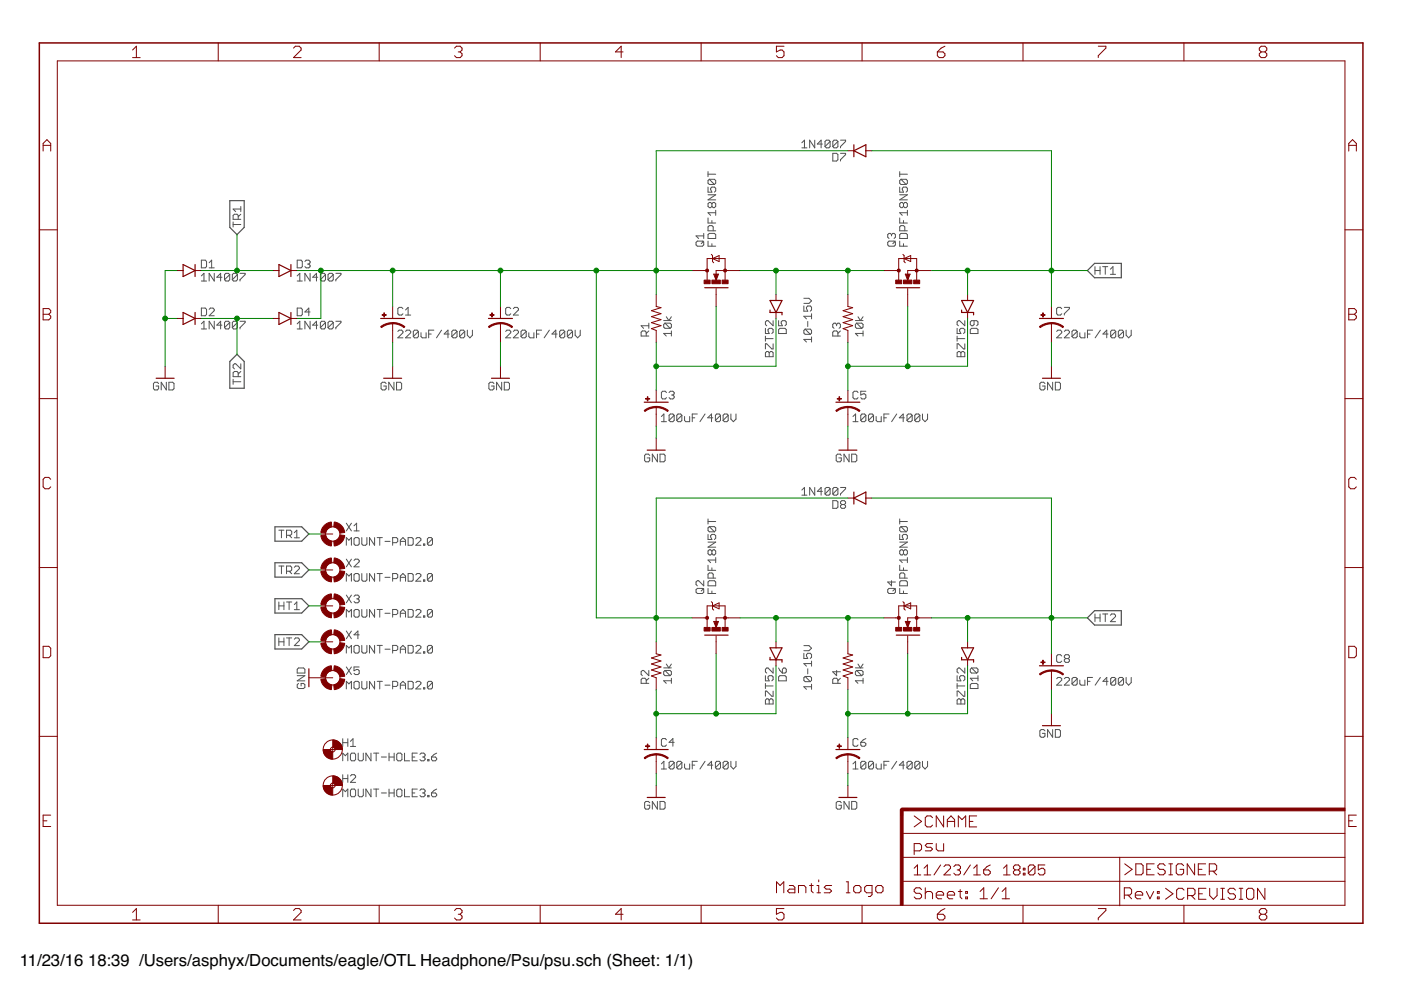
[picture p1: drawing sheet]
<?xml version="1.0" encoding="utf-8"?>
<!DOCTYPE eagle SYSTEM "eagle.dtd">
<!--
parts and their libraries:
SparkFun-Aesthetics: Licensing: Creative Commons ShareAlike 4.0 International - https://creativecommons.org/licenses/by-sa/4.0
-->
<eagle version="7.7.0">
<drawing>
<settings>
<setting alwaysvectorfont="yes"/>
<setting verticaltext="up"/>
</settings>
<grid distance="0.1" unitdist="inch" unit="inch" style="lines" multiple="1" display="no" altdistance="0.01" altunitdist="inch" altunit="inch"/>
<schematic xreflabel="%F%N/%S" xrefpart="/%S.%C%R">
<libraries>
<library name="SparkFun-Aesthetics">
<symbols>
<symbol name="FR-A4L">
<rectangle x1="178.7652" y1="0" x2="179.3748" y2="20.32" layer="94"/>
<rectangle x1="225.7552" y1="-26.67" x2="226.3648" y2="67.31" layer="94" rot="R90"/>
<wire x1="225.29" y1="-0.1" x2="225.29" y2="5.08" width="0.1016" layer="94"/>
<wire x1="225.29" y1="5.08" x2="273.05" y2="5.08" width="0.1016" layer="94"/>
<wire x1="225.29" y1="5.08" x2="179.07" y2="5.08" width="0.1016" layer="94"/>
<wire x1="179.07" y1="10.16" x2="225.29" y2="10.16" width="0.1016" layer="94"/>
<wire x1="225.29" y1="10.16" x2="273.05" y2="10.16" width="0.1016" layer="94"/>
<wire x1="179.07" y1="15.24" x2="273.05" y2="15.24" width="0.1016" layer="94"/>
<wire x1="225.29" y1="5.08" x2="225.29" y2="10.16" width="0.1016" layer="94"/>
<wire x1="179.07" y1="19.05" x2="179.07" y2="20.32" width="0.6096" layer="94"/>
<wire x1="179.07" y1="20.32" x2="180.34" y2="20.32" width="0.6096" layer="94"/>
<text x="181.61" y="11.43" size="2.54" layer="94" font="vector">&gt;DRAWING_NAME</text>
<text x="181.61" y="6.35" size="2.286" layer="94" font="vector">&gt;LAST_DATE_TIME</text>
<text x="195.58" y="1.27" size="2.54" layer="94" font="vector">&gt;SHEET</text>
<text x="181.61" y="1.27" size="2.54" layer="94" font="vector">Sheet:</text>
<text x="181.61" y="16.51" size="2.54" layer="94" font="vector">&gt;CNAME</text>
<text x="226.16" y="1.27" size="2.54" layer="94" font="vector">Rev:</text>
<text x="226.26" y="6.35" size="2.54" layer="94" font="vector">&gt;DESIGNER</text>
<text x="234.92" y="1.17" size="2.54" layer="94" font="vector">&gt;CREVISION</text>
<frame x1="-3.81" y1="-3.81" x2="276.86" y2="182.88" columns="8" rows="5" layer="94"/>
</symbol>
<symbol name="DGND">
<wire x1="-1.905" y1="0" x2="1.905" y2="0" width="0.254" layer="94"/>
<text x="-2.54" y="-2.54" size="1.778" layer="96">&gt;VALUE</text>
<pin name="GND" x="0" y="2.54" visible="off" length="short" direction="sup" rot="R270"/>
</symbol>
</symbols>
<devicesets>
<deviceset name="FRAME-A4L" prefix="FRAME">
<gates>
<gate name="G$1" symbol="FR-A4L" x="0" y="0"/>
</gates>
<devices>
<device name="">
<technologies>
<technology name=""/>
</technologies>
</device>
</devices>
</deviceset>
<deviceset name="GND" prefix="GND">
<gates>
<gate name="1" symbol="DGND" x="0" y="0"/>
</gates>
<devices>
<device name="">
<technologies>
<technology name=""/>
</technologies>
</device>
</devices>
</deviceset>
</devicesets>
</library>
<library name="my-tran">
<symbols>
<symbol name="MOSFET-NCHANNEL">
<wire x1="-3.6576" y1="2.413" x2="-3.6576" y2="-2.54" width="0.254" layer="94"/>
<wire x1="0" y1="1.905" x2="-2.0066" y2="1.905" width="0.1524" layer="94"/>
<wire x1="0" y1="0" x2="0" y2="-1.905" width="0.1524" layer="94"/>
<wire x1="-2.032" y1="-1.905" x2="0" y2="-1.905" width="0.1524" layer="94"/>
<wire x1="0" y1="2.54" x2="0" y2="1.905" width="0.1524" layer="94"/>
<wire x1="0" y1="1.905" x2="2.54" y2="1.905" width="0.1524" layer="94"/>
<wire x1="2.54" y1="-1.905" x2="0" y2="-1.905" width="0.1524" layer="94"/>
<wire x1="0" y1="-1.905" x2="0" y2="-2.54" width="0.1524" layer="94"/>
<wire x1="-3.81" y1="0" x2="-5.08" y2="0" width="0.1524" layer="94"/>
<wire x1="-2.032" y1="0" x2="-0.762" y2="-0.508" width="0.1524" layer="94"/>
<wire x1="-0.762" y1="-0.508" x2="-0.762" y2="0.508" width="0.1524" layer="94"/>
<wire x1="-0.762" y1="0.508" x2="-2.032" y2="0" width="0.1524" layer="94"/>
<wire x1="-0.889" y1="0" x2="0" y2="0" width="0.1524" layer="94"/>
<wire x1="-0.889" y1="0.254" x2="-1.778" y2="0" width="0.3048" layer="94"/>
<wire x1="-1.778" y1="0" x2="-0.889" y2="-0.254" width="0.3048" layer="94"/>
<wire x1="-0.889" y1="-0.254" x2="-0.889" y2="0" width="0.3048" layer="94"/>
<wire x1="-0.889" y1="0" x2="-1.143" y2="0" width="0.3048" layer="94"/>
<wire x1="2.54" y1="1.905" x2="2.54" y2="0.762" width="0.1524" layer="94"/>
<wire x1="2.54" y1="0.762" x2="2.54" y2="-1.905" width="0.1524" layer="94"/>
<wire x1="2.54" y1="0.762" x2="1.905" y2="-0.635" width="0.1524" layer="94"/>
<wire x1="1.905" y1="-0.635" x2="3.175" y2="-0.635" width="0.1524" layer="94"/>
<wire x1="3.175" y1="-0.635" x2="2.54" y2="0.762" width="0.1524" layer="94"/>
<wire x1="1.905" y1="0.762" x2="2.54" y2="0.762" width="0.1524" layer="94"/>
<wire x1="2.54" y1="0.762" x2="3.175" y2="0.762" width="0.1524" layer="94"/>
<wire x1="3.175" y1="0.762" x2="3.429" y2="1.016" width="0.1524" layer="94"/>
<wire x1="1.905" y1="0.762" x2="1.651" y2="0.508" width="0.1524" layer="94"/>
<circle x="0" y="-1.905" radius="0.127" width="0.4064" layer="94"/>
<circle x="0" y="1.905" radius="0.127" width="0.4064" layer="94"/>
<text x="5.08" y="2.54" size="1.778" layer="95">&gt;NAME</text>
<text x="5.08" y="0" size="1.778" layer="96">&gt;VALUE</text>
<text x="-1.27" y="2.54" size="0.8128" layer="93">D</text>
<text x="-1.27" y="-3.556" size="0.8128" layer="93">S</text>
<text x="-5.08" y="-1.27" size="0.8128" layer="93">G</text>
<rectangle x1="-2.794" y1="-2.54" x2="-2.032" y2="-1.27" layer="94"/>
<rectangle x1="-2.794" y1="1.27" x2="-2.032" y2="2.54" layer="94"/>
<rectangle x1="-2.794" y1="-0.889" x2="-2.032" y2="0.889" layer="94"/>
<pin name="G" x="-7.62" y="0" visible="off" length="short" direction="pas"/>
<pin name="D" x="0" y="5.08" visible="off" length="short" direction="pas" rot="R270"/>
<pin name="S" x="0" y="-5.08" visible="off" length="short" direction="pas" rot="R90"/>
</symbol>
</symbols>
<devicesets>
<deviceset name="FDPF18N50T" prefix="Q">
<gates>
<gate name="G$1" symbol="MOSFET-NCHANNEL" x="0" y="0"/>
</gates>
<devices>
<device name="" package="TO220V">
<connects>
<connect gate="G$1" pin="D" pad="2"/>
<connect gate="G$1" pin="G" pad="1"/>
<connect gate="G$1" pin="S" pad="3"/>
</connects>
<technologies>
<technology name=""/>
</technologies>
</device>
</devices>
</deviceset>
</devicesets>
</library>
<library name="my-res">
<symbols>
<symbol name="RESISTOR">
<wire x1="-2.54" y1="0" x2="-2.159" y2="1.016" width="0.1524" layer="94"/>
<wire x1="-2.159" y1="1.016" x2="-1.524" y2="-1.016" width="0.1524" layer="94"/>
<wire x1="-1.524" y1="-1.016" x2="-0.889" y2="1.016" width="0.1524" layer="94"/>
<wire x1="-0.889" y1="1.016" x2="-0.254" y2="-1.016" width="0.1524" layer="94"/>
<wire x1="-0.254" y1="-1.016" x2="0.381" y2="1.016" width="0.1524" layer="94"/>
<wire x1="0.381" y1="1.016" x2="1.016" y2="-1.016" width="0.1524" layer="94"/>
<wire x1="1.016" y1="-1.016" x2="1.651" y2="1.016" width="0.1524" layer="94"/>
<wire x1="1.651" y1="1.016" x2="2.286" y2="-1.016" width="0.1524" layer="94"/>
<wire x1="2.286" y1="-1.016" x2="2.54" y2="0" width="0.1524" layer="94"/>
<text x="-3.81" y="1.4986" size="1.778" layer="95">&gt;NAME</text>
<text x="-3.81" y="-3.302" size="1.778" layer="96">&gt;VALUE</text>
<pin name="2" x="5.08" y="0" visible="off" length="short" direction="pas" swaplevel="1" rot="R180"/>
<pin name="1" x="-5.08" y="0" visible="off" length="short" direction="pas" swaplevel="1"/>
</symbol>
</symbols>
<devicesets>
<deviceset name="RESISTOR" prefix="R" uservalue="yes">
<gates>
<gate name="G$1" symbol="RESISTOR" x="0" y="0"/>
</gates>
<devices>
<device name="AXIAL-0.3" package="AXIAL-0.3">
<connects>
<connect gate="G$1" pin="1" pad="P$1"/>
<connect gate="G$1" pin="2" pad="P$2"/>
</connects>
<technologies>
<technology name=""/>
</technologies>
</device>
<device name="PTH-1/6W" package="1/6W-RES">
<connects>
<connect gate="G$1" pin="1" pad="1"/>
<connect gate="G$1" pin="2" pad="2"/>
</connects>
<technologies>
<technology name=""/>
</technologies>
</device>
<device name="PTH-1/4W" package="AXIAL-0.4">
<connects>
<connect gate="G$1" pin="1" pad="P$1"/>
<connect gate="G$1" pin="2" pad="P$2"/>
</connects>
<technologies>
<technology name=""/>
</technologies>
</device>
<device name="PTH-1/2W" package="AXIAL-0.5">
<connects>
<connect gate="G$1" pin="1" pad="P$1"/>
<connect gate="G$1" pin="2" pad="P$2"/>
</connects>
<technologies>
<technology name=""/>
</technologies>
</device>
<device name="PTH-1W" package="AXIAL-0.6">
<connects>
<connect gate="G$1" pin="1" pad="P$1"/>
<connect gate="G$1" pin="2" pad="P$2"/>
</connects>
<technologies>
<technology name=""/>
</technologies>
</device>
<device name="PTH-2W" package="AXIAL-0.8">
<connects>
<connect gate="G$1" pin="1" pad="P$1"/>
<connect gate="G$1" pin="2" pad="P$2"/>
</connects>
<technologies>
<technology name=""/>
</technologies>
</device>
<device name="KIT" package="AXIAL-0.3-KIT">
<connects>
<connect gate="G$1" pin="1" pad="P$1"/>
<connect gate="G$1" pin="2" pad="P$2"/>
</connects>
<technologies>
<technology name=""/>
</technologies>
</device>
<device name="EZ" package="AXIAL-0.3EZ">
<connects>
<connect gate="G$1" pin="1" pad="P$1"/>
<connect gate="G$1" pin="2" pad="P$2"/>
</connects>
<technologies>
<technology name=""/>
</technologies>
</device>
<device name="PTH-1/4W-VERT-KIT" package="AXIAL-0.1EZ">
<connects>
<connect gate="G$1" pin="1" pad="P$1"/>
<connect gate="G$1" pin="2" pad="P$2"/>
</connects>
<technologies>
<technology name=""/>
</technologies>
</device>
<device name="PTH-1/4W-VERT" package="AXIAL-0.1">
<connects>
<connect gate="G$1" pin="1" pad="P$1"/>
<connect gate="G$1" pin="2" pad="P$2"/>
</connects>
<technologies>
<technology name=""/>
</technologies>
</device>
<device name="PTH-1/4W-VERT-SM" package="AXIAL-0.1-SM">
<connects>
<connect gate="G$1" pin="1" pad="P$1"/>
<connect gate="G$1" pin="2" pad="P$2"/>
</connects>
<technologies>
<technology name=""/>
</technologies>
</device>
<device name="PTH-1/4W-SM" package="AXIAL-0.4-SM">
<connects>
<connect gate="G$1" pin="1" pad="P$1"/>
<connect gate="G$1" pin="2" pad="P$2"/>
</connects>
<technologies>
<technology name=""/>
</technologies>
</device>
</devices>
</deviceset>
</devicesets>
</library>
<library name="my-cap">
<symbols>
<symbol name="CAP_POL">
<wire x1="-2.54" y1="0" x2="2.54" y2="0" width="0.254" layer="94"/>
<wire x1="0" y1="-1.016" x2="0" y2="-2.54" width="0.1524" layer="94"/>
<wire x1="0" y1="-1" x2="2.4892" y2="-1.8542" width="0.254" layer="94" curve="-37.878202" cap="flat"/>
<wire x1="-2.4669" y1="-1.8504" x2="0" y2="-1.0161" width="0.254" layer="94" curve="-37.376341" cap="flat"/>
<text x="1.016" y="0.635" size="1.778" layer="95">&gt;NAME</text>
<text x="1.016" y="-4.191" size="1.778" layer="96">&gt;VALUE</text>
<rectangle x1="-2.253" y1="0.668" x2="-1.364" y2="0.795" layer="94"/>
<rectangle x1="-1.872" y1="0.287" x2="-1.745" y2="1.176" layer="94"/>
<pin name="+" x="0" y="2.54" visible="off" length="short" direction="pas" swaplevel="1" rot="R270"/>
<pin name="-" x="0" y="-5.08" visible="off" length="short" direction="pas" swaplevel="1" rot="R90"/>
</symbol>
</symbols>
<devicesets>
<deviceset name="CAP_POL" prefix="C" uservalue="yes">
<gates>
<gate name="G$1" symbol="CAP_POL" x="0" y="0"/>
</gates>
<devices>
<device name="PTH-6.5/2.5" package="CPOL-RADIAL-6.5/2.5">
<connects>
<connect gate="G$1" pin="+" pad="1"/>
<connect gate="G$1" pin="-" pad="2"/>
</connects>
<technologies>
<technology name=""/>
</technologies>
</device>
<device name="PTH-5/2.5" package="CPOL-RADIAL-5/2.5">
<connects>
<connect gate="G$1" pin="+" pad="1"/>
<connect gate="G$1" pin="-" pad="2"/>
</connects>
<technologies>
<technology name=""/>
</technologies>
</device>
<device name="PTH-16/7.5" package="CPOL-RADIAL-16/7.5">
<connects>
<connect gate="G$1" pin="+" pad="1"/>
<connect gate="G$1" pin="-" pad="2"/>
</connects>
<technologies>
<technology name=""/>
</technologies>
</device>
<device name="PTH-12/5" package="CPOL-RADIAL-12/5">
<connects>
<connect gate="G$1" pin="+" pad="+"/>
<connect gate="G$1" pin="-" pad="-"/>
</connects>
<technologies>
<technology name=""/>
</technologies>
</device>
<device name="PTH-8/3.5-BURIED" package="CPOL-RADIAL-8/3.5-BURIED">
<connects>
<connect gate="G$1" pin="+" pad="1"/>
<connect gate="G$1" pin="-" pad="2"/>
</connects>
<technologies>
<technology name=""/>
</technologies>
</device>
<device name="PTH-8/3.5" package="CPOL-RADIAL-8/3.5">
<connects>
<connect gate="G$1" pin="+" pad="1"/>
<connect gate="G$1" pin="-" pad="2"/>
</connects>
<technologies>
<technology name=""/>
</technologies>
</device>
<device name="PTH-5/2.5-SM" package="CPOL-RADIAL-5/2.5-SM">
<connects>
<connect gate="G$1" pin="+" pad="1"/>
<connect gate="G$1" pin="-" pad="2"/>
</connects>
<technologies>
<technology name=""/>
</technologies>
</device>
<device name="PTH-22/10" package="CPOL-RADIAL-22/10">
<connects>
<connect gate="G$1" pin="+" pad="1"/>
<connect gate="G$1" pin="-" pad="2"/>
</connects>
<technologies>
<technology name=""/>
</technologies>
</device>
<device name="PTH-25/12.5" package="CPOL-RADIAL-25/12.5">
<connects>
<connect gate="G$1" pin="+" pad="1"/>
<connect gate="G$1" pin="-" pad="2"/>
</connects>
<technologies>
<technology name=""/>
</technologies>
</device>
</devices>
</deviceset>
</devicesets>
</library>
<library name="SparkFun-DiscreteSemi">
<symbols>
<symbol name="DIODE-ZENER">
<wire x1="-1.27" y1="-1.27" x2="1.27" y2="0" width="0.254" layer="94"/>
<wire x1="1.27" y1="0" x2="-1.27" y2="1.27" width="0.254" layer="94"/>
<wire x1="1.27" y1="1.27" x2="1.27" y2="0" width="0.254" layer="94"/>
<wire x1="-1.27" y1="1.27" x2="-1.27" y2="0" width="0.254" layer="94"/>
<wire x1="-1.27" y1="0" x2="-1.27" y2="-1.27" width="0.254" layer="94"/>
<wire x1="1.27" y1="0" x2="1.27" y2="-1.27" width="0.254" layer="94"/>
<wire x1="1.27" y1="1.27" x2="1.778" y2="1.27" width="0.254" layer="94"/>
<wire x1="1.27" y1="-1.27" x2="0.762" y2="-1.27" width="0.254" layer="94"/>
<text x="2.54" y="0.4826" size="1.778" layer="95">&gt;NAME</text>
<text x="2.54" y="-2.3114" size="1.778" layer="96">&gt;VALUE</text>
<pin name="A" x="-2.54" y="0" visible="off" length="point" direction="pas"/>
<pin name="C" x="2.54" y="0" visible="off" length="point" direction="pas" rot="R180"/>
<wire x1="-2.54" y1="0" x2="-1.27" y2="0" width="0.1524" layer="94"/>
<wire x1="2.54" y1="0" x2="1.27" y2="0" width="0.1524" layer="94"/>
</symbol>
<symbol name="DIODE">
<wire x1="-1.27" y1="-1.27" x2="1.27" y2="0" width="0.254" layer="94"/>
<wire x1="1.27" y1="0" x2="-1.27" y2="1.27" width="0.254" layer="94"/>
<wire x1="1.27" y1="1.27" x2="1.27" y2="0" width="0.254" layer="94"/>
<wire x1="-1.27" y1="1.27" x2="-1.27" y2="0" width="0.254" layer="94"/>
<wire x1="-1.27" y1="0" x2="-1.27" y2="-1.27" width="0.254" layer="94"/>
<wire x1="1.27" y1="0" x2="1.27" y2="-1.27" width="0.254" layer="94"/>
<text x="2.54" y="0.4826" size="1.778" layer="95">&gt;NAME</text>
<text x="2.54" y="-2.3114" size="1.778" layer="96">&gt;VALUE</text>
<pin name="A" x="-2.54" y="0" visible="off" length="point" direction="pas"/>
<pin name="C" x="2.54" y="0" visible="off" length="point" direction="pas" rot="R180"/>
<wire x1="-2.54" y1="0" x2="-1.27" y2="0" width="0.1524" layer="94"/>
<wire x1="2.54" y1="0" x2="1.27" y2="0" width="0.1524" layer="94"/>
</symbol>
</symbols>
<devicesets>
<deviceset name="DIODE-ZENER" prefix="D">
<gates>
<gate name="G$1" symbol="DIODE-ZENER" x="0" y="0"/>
</gates>
<devices>
<device name="PTH" package="DIODE-ZENER">
<connects>
<connect gate="G$1" pin="A" pad="P$2"/>
<connect gate="G$1" pin="C" pad="P$1"/>
</connects>
<technologies>
<technology name=""/>
</technologies>
</device>
<device name="SMB" package="SMB-DIODE">
<connects>
<connect gate="G$1" pin="A" pad="A"/>
<connect gate="G$1" pin="C" pad="C"/>
</connects>
<technologies>
<technology name=""/>
</technologies>
</device>
<device name="3.3V" package="SOD-323">
<connects>
<connect gate="G$1" pin="A" pad="A"/>
<connect gate="G$1" pin="C" pad="C"/>
</connects>
<technologies>
<technology name="">
<attribute name="PROD_ID" value="DIO-11284"/>
<attribute name="VALUE" value="3.3V" constant="no"/>
</technology>
</technologies>
</device>
<device name="16V" package="SOD-123">
<connects>
<connect gate="G$1" pin="A" pad="A"/>
<connect gate="G$1" pin="C" pad="C"/>
</connects>
<technologies>
<technology name="">
<attribute name="PROD_ID" value="DIO-12440" constant="no"/>
<attribute name="VALUE" value="16V" constant="no"/>
</technology>
</technologies>
</device>
<device name="5.6V" package="SOD-323">
<connects>
<connect gate="G$1" pin="A" pad="A"/>
<connect gate="G$1" pin="C" pad="C"/>
</connects>
<technologies>
<technology name="">
<attribute name="PROD_ID" value="DIO-12442" constant="no"/>
<attribute name="VALUE" value="5.6V" constant="no"/>
</technology>
</technologies>
</device>
<device name="DZ2J150M0L" package="PANASONIC_SMINI2-F5-B">
<connects>
<connect gate="G$1" pin="A" pad="A"/>
<connect gate="G$1" pin="C" pad="C"/>
</connects>
<technologies>
<technology name="">
<attribute name="PROD_ID" value="DIO-12989" constant="no"/>
</technology>
</technologies>
</device>
<device name="" package="DIODE-BZT52">
<connects>
<connect gate="G$1" pin="A" pad="A"/>
<connect gate="G$1" pin="C" pad="C"/>
</connects>
<technologies>
<technology name="">
<attribute name="PROD-ID" value="DIO-08199" constant="no"/>
<attribute name="VALUE" value="BZT52" constant="no"/>
</technology>
</technologies>
</device>
</devices>
</deviceset>
<deviceset name="DIODE" prefix="D" uservalue="yes">
<gates>
<gate name="G$1" symbol="DIODE" x="0" y="0"/>
</gates>
<devices>
<device name="SMA" package="SMA-DIODE">
<connects>
<connect gate="G$1" pin="A" pad="A"/>
<connect gate="G$1" pin="C" pad="C"/>
</connects>
<technologies>
<technology name=""/>
</technologies>
</device>
<device name="PTH" package="DIODE-1N4001">
<connects>
<connect gate="G$1" pin="A" pad="A"/>
<connect gate="G$1" pin="C" pad="C"/>
</connects>
<technologies>
<technology name=""/>
</technologies>
</device>
<device name="BAS16" package="SOD-323">
<connects>
<connect gate="G$1" pin="A" pad="A"/>
<connect gate="G$1" pin="C" pad="C"/>
</connects>
<technologies>
<technology name="">
<attribute name="PROD_ID" value="DIO-09646" constant="no"/>
<attribute name="VALUE" value="250mA/100V" constant="no"/>
</technology>
</technologies>
</device>
<device name="SOT23" package="SOT23-3">
<connects>
<connect gate="G$1" pin="A" pad="1"/>
<connect gate="G$1" pin="C" pad="3"/>
</connects>
<technologies>
<technology name=""/>
</technologies>
</device>
<device name="1N4148" package="DIODE-1N4148">
<connects>
<connect gate="G$1" pin="A" pad="A"/>
<connect gate="G$1" pin="C" pad="C"/>
</connects>
<technologies>
<technology name="">
<attribute name="PROD_ID" value="DIO-08378" constant="no"/>
<attribute name="VALUE" value="1N4148" constant="no"/>
</technology>
</technologies>
</device>
<device name="SMB" package="SMB-DIODE">
<connects>
<connect gate="G$1" pin="A" pad="A"/>
<connect gate="G$1" pin="C" pad="C"/>
</connects>
<technologies>
<technology name="">
<attribute name="PROD_ID" value="DIO-09646" constant="no"/>
</technology>
</technologies>
</device>
<device name="HV" package="DIODE-HV">
<connects>
<connect gate="G$1" pin="A" pad="A"/>
<connect gate="G$1" pin="C" pad="C"/>
</connects>
<technologies>
<technology name=""/>
</technologies>
</device>
<device name="SMA-ALT" package="SMA-DIODE_ALT">
<connects>
<connect gate="G$1" pin="A" pad="A"/>
<connect gate="G$1" pin="C" pad="C"/>
</connects>
<technologies>
<technology name=""/>
</technologies>
</device>
<device name="SMA-KIT" package="SMA-DIODE-KIT">
<connects>
<connect gate="G$1" pin="A" pad="A"/>
<connect gate="G$1" pin="C" pad="C"/>
</connects>
<technologies>
<technology name=""/>
</technologies>
</device>
<device name="SOD523" package="SOD523">
<connects>
<connect gate="G$1" pin="A" pad="A"/>
<connect gate="G$1" pin="C" pad="C"/>
</connects>
<technologies>
<technology name=""/>
</technologies>
</device>
<device name="ES3J" package="SMC">
<connects>
<connect gate="G$1" pin="A" pad="A"/>
<connect gate="G$1" pin="C" pad="C"/>
</connects>
<technologies>
<technology name="">
<attribute name="PROD_ID" value="DIO-12441" constant="no"/>
<attribute name="VALUE" value="3A/600V" constant="no"/>
</technology>
</technologies>
</device>
<device name="KIT" package="DIODE-1N4148-KIT">
<connects>
<connect gate="G$1" pin="A" pad="A"/>
<connect gate="G$1" pin="C" pad="C"/>
</connects>
<technologies>
<technology name=""/>
</technologies>
</device>
<device name="KIT2" package="DIODE-1N4001-KIT">
<connects>
<connect gate="G$1" pin="A" pad="A"/>
<connect gate="G$1" pin="C" pad="C"/>
</connects>
<technologies>
<technology name=""/>
</technologies>
</device>
<device name="SOD123" package="SOD-123">
<connects>
<connect gate="G$1" pin="A" pad="A"/>
<connect gate="G$1" pin="C" pad="C"/>
</connects>
<technologies>
<technology name=""/>
</technologies>
</device>
</devices>
</deviceset>
</devicesets>
</library>
<library name="my-conn">
<symbols>
<symbol name="MOUNT-PAD">
<wire x1="0.254" y1="2.032" x2="2.032" y2="0.254" width="1.016" layer="94" curve="-75.749967" cap="flat"/>
<wire x1="-2.032" y1="0.254" x2="-0.254" y2="2.032" width="1.016" layer="94" curve="-75.749967" cap="flat"/>
<wire x1="-2.032" y1="-0.254" x2="-0.254" y2="-2.032" width="1.016" layer="94" curve="75.749967" cap="flat"/>
<wire x1="0.254" y1="-2.032" x2="2.032" y2="-0.254" width="1.016" layer="94" curve="75.749967" cap="flat"/>
<circle x="0" y="0" radius="1.524" width="0.0508" layer="94"/>
<text x="2.794" y="0.5842" size="1.778" layer="95">&gt;NAME</text>
<text x="2.794" y="-2.4638" size="1.778" layer="96">&gt;VALUE</text>
<pin name="MOUNT" x="-2.54" y="0" visible="off" length="short" direction="pas"/>
</symbol>
</symbols>
<devicesets>
<deviceset name="MOUNT-PAD" prefix="X">
<gates>
<gate name="G$1" symbol="MOUNT-PAD" x="0" y="0"/>
</gates>
<devices>
<device name="2.0" package="2.0-PAD">
<connects>
<connect gate="G$1" pin="MOUNT" pad="P$1"/>
</connects>
<technologies>
<technology name=""/>
</technologies>
</device>
</devices>
</deviceset>
</devicesets>
</library>
<library name="my">
<symbols>
<symbol name="LOGO-MANTIS">
<text x="-10.16" y="0" size="2.54" layer="94" font="vector">Mantis logo</text>
</symbol>
</symbols>
<devicesets>
<deviceset name="LOGO-MANTIS" prefix="LOGO">
<gates>
<gate name="G$1" symbol="LOGO-MANTIS" x="0" y="0"/>
</gates>
<devices>
<device name="" package="LOGO-MANTIS">
<technologies>
<technology name=""/>
</technologies>
</device>
</devices>
</deviceset>
</devicesets>
</library>
<library name="holes">
<symbols>
<symbol name="MOUNT-HOLE">
<wire x1="0" y1="1.27" x2="1.27" y2="0" width="1.524" layer="94" curve="-90" cap="flat"/>
<wire x1="-1.27" y1="0" x2="0" y2="-1.27" width="1.524" layer="94" curve="90" cap="flat"/>
<wire x1="-0.508" y1="0" x2="0.508" y2="0" width="0.0508" layer="94"/>
<wire x1="0" y1="0.508" x2="0" y2="-0.508" width="0.0508" layer="94"/>
<circle x="0" y="0" radius="2.032" width="0.0508" layer="94"/>
<circle x="0" y="0" radius="0.508" width="0.0508" layer="94"/>
<text x="2.032" y="0.5842" size="1.778" layer="95">&gt;NAME</text>
<text x="2.032" y="-2.4638" size="1.778" layer="96">&gt;VALUE</text>
</symbol>
</symbols>
<devicesets>
<deviceset name="MOUNT-HOLE" prefix="H">
<gates>
<gate name="G$1" symbol="MOUNT-HOLE" x="0" y="0"/>
</gates>
<devices>
<device name="2.8" package="2,8">
<technologies>
<technology name=""/>
</technologies>
</device>
<device name="3.0" package="3,0">
<technologies>
<technology name=""/>
</technologies>
</device>
<device name="3.3" package="3,3">
<technologies>
<technology name=""/>
</technologies>
</device>
<device name="3.6" package="3,6">
<technologies>
<technology name=""/>
</technologies>
</device>
<device name="4.1" package="4,1">
<technologies>
<technology name=""/>
</technologies>
</device>
<device name="4.5" package="4,5">
<technologies>
<technology name=""/>
</technologies>
</device>
<device name="5.0" package="5,0">
<technologies>
<technology name=""/>
</technologies>
</device>
<device name="3.2" package="3,2">
<technologies>
<technology name=""/>
</technologies>
</device>
<device name="4.3" package="4,3">
<technologies>
<technology name=""/>
</technologies>
</device>
<device name="5.5" package="5,5">
<technologies>
<technology name=""/>
</technologies>
</device>
</devices>
</deviceset>
</devicesets>
</library>
</libraries>
<attributes>
</attributes>
<variantdefs>
</variantdefs>
<classes>
<class number="0" name="default" width="0" drill="0">
</class>
</classes>
<parts>
<part name="FRAME1" library="SparkFun-Aesthetics" deviceset="FRAME-A4L" device=""/>
<part name="Q1" library="my-tran" deviceset="FDPF18N50T" device=""/>
<part name="R1" library="my-res" deviceset="RESISTOR" device="PTH-1/4W" value="10k"/>
<part name="C3" library="my-cap" deviceset="CAP_POL" device="PTH-16/7.5" value="100uF/400V"/>
<part name="GND5" library="SparkFun-Aesthetics" deviceset="GND" device=""/>
<part name="C1" library="my-cap" deviceset="CAP_POL" device="PTH-25/12.5" value="220uF/400V"/>
<part name="D5" library="SparkFun-DiscreteSemi" deviceset="DIODE-ZENER" device="" value="BZT52"/>
<part name="Q3" library="my-tran" deviceset="FDPF18N50T" device=""/>
<part name="R3" library="my-res" deviceset="RESISTOR" device="PTH-1/4W" value="10k"/>
<part name="C5" library="my-cap" deviceset="CAP_POL" device="PTH-16/7.5" value="100uF/400V"/>
<part name="GND7" library="SparkFun-Aesthetics" deviceset="GND" device=""/>
<part name="D9" library="SparkFun-DiscreteSemi" deviceset="DIODE-ZENER" device="" value="BZT52"/>
<part name="C7" library="my-cap" deviceset="CAP_POL" device="PTH-25/12.5" value="220uF/400V"/>
<part name="GND9" library="SparkFun-Aesthetics" deviceset="GND" device=""/>
<part name="D7" library="SparkFun-DiscreteSemi" deviceset="DIODE" device="PTH" value="1N4007"/>
<part name="Q2" library="my-tran" deviceset="FDPF18N50T" device=""/>
<part name="R2" library="my-res" deviceset="RESISTOR" device="PTH-1/4W" value="10k"/>
<part name="C4" library="my-cap" deviceset="CAP_POL" device="PTH-16/7.5" value="100uF/400V"/>
<part name="GND6" library="SparkFun-Aesthetics" deviceset="GND" device=""/>
<part name="D6" library="SparkFun-DiscreteSemi" deviceset="DIODE-ZENER" device="" value="BZT52"/>
<part name="Q4" library="my-tran" deviceset="FDPF18N50T" device=""/>
<part name="R4" library="my-res" deviceset="RESISTOR" device="PTH-1/4W" value="10k"/>
<part name="C6" library="my-cap" deviceset="CAP_POL" device="PTH-16/7.5" value="100uF/400V"/>
<part name="GND8" library="SparkFun-Aesthetics" deviceset="GND" device=""/>
<part name="D10" library="SparkFun-DiscreteSemi" deviceset="DIODE-ZENER" device="" value="BZT52"/>
<part name="C8" library="my-cap" deviceset="CAP_POL" device="PTH-25/12.5" value="220uF/400V"/>
<part name="GND10" library="SparkFun-Aesthetics" deviceset="GND" device=""/>
<part name="D8" library="SparkFun-DiscreteSemi" deviceset="DIODE" device="PTH" value="1N4007"/>
<part name="C2" library="my-cap" deviceset="CAP_POL" device="PTH-25/12.5" value="220uF/400V"/>
<part name="GND4" library="SparkFun-Aesthetics" deviceset="GND" device=""/>
<part name="GND3" library="SparkFun-Aesthetics" deviceset="GND" device=""/>
<part name="D1" library="SparkFun-DiscreteSemi" deviceset="DIODE" device="PTH" value="1N4007"/>
<part name="D2" library="SparkFun-DiscreteSemi" deviceset="DIODE" device="PTH" value="1N4007"/>
<part name="D3" library="SparkFun-DiscreteSemi" deviceset="DIODE" device="PTH" value="1N4007"/>
<part name="D4" library="SparkFun-DiscreteSemi" deviceset="DIODE" device="PTH" value="1N4007"/>
<part name="GND1" library="SparkFun-Aesthetics" deviceset="GND" device=""/>
<part name="X1" library="my-conn" deviceset="MOUNT-PAD" device="2.0"/>
<part name="X2" library="my-conn" deviceset="MOUNT-PAD" device="2.0"/>
<part name="X3" library="my-conn" deviceset="MOUNT-PAD" device="2.0"/>
<part name="X4" library="my-conn" deviceset="MOUNT-PAD" device="2.0"/>
<part name="X5" library="my-conn" deviceset="MOUNT-PAD" device="2.0"/>
<part name="GND2" library="SparkFun-Aesthetics" deviceset="GND" device=""/>
<part name="LOGO1" library="my" deviceset="LOGO-MANTIS" device=""/>
<part name="H1" library="holes" deviceset="MOUNT-HOLE" device="3.6"/>
<part name="H2" library="holes" deviceset="MOUNT-HOLE" device="3.6"/>
</parts>
<sheets>
<sheet>
<plain>
<text x="162.56" y="121.92" size="1.778" layer="97" rot="R90">10-15V</text>
<text x="162.56" y="48.26" size="1.778" layer="97" rot="R90">10-15V</text>
</plain>
<instances>
<instance part="FRAME1" gate="G$1" x="2.54" y="2.54"/>
<instance part="Q1" gate="G$1" x="142.24" y="137.16" rot="R90"/>
<instance part="R1" gate="G$1" x="129.54" y="127" rot="R90"/>
<instance part="C3" gate="G$1" x="129.54" y="109.22"/>
<instance part="GND5" gate="1" x="129.54" y="99.06"/>
<instance part="C1" gate="G$1" x="73.66" y="127"/>
<instance part="D5" gate="G$1" x="154.94" y="129.54" rot="R270"/>
<instance part="Q3" gate="G$1" x="182.88" y="137.16" rot="R90"/>
<instance part="R3" gate="G$1" x="170.18" y="127" rot="R90"/>
<instance part="C5" gate="G$1" x="170.18" y="109.22"/>
<instance part="GND7" gate="1" x="170.18" y="99.06"/>
<instance part="D9" gate="G$1" x="195.58" y="129.54" rot="R270"/>
<instance part="C7" gate="G$1" x="213.36" y="127"/>
<instance part="GND9" gate="1" x="213.36" y="114.3"/>
<instance part="D7" gate="G$1" x="172.72" y="162.56" rot="R180"/>
<instance part="Q2" gate="G$1" x="142.24" y="63.5" rot="R90"/>
<instance part="R2" gate="G$1" x="129.54" y="53.34" rot="R90"/>
<instance part="C4" gate="G$1" x="129.54" y="35.56"/>
<instance part="GND6" gate="1" x="129.54" y="25.4"/>
<instance part="D6" gate="G$1" x="154.94" y="55.88" rot="R270"/>
<instance part="Q4" gate="G$1" x="182.88" y="63.5" rot="R90"/>
<instance part="R4" gate="G$1" x="170.18" y="53.34" rot="R90"/>
<instance part="C6" gate="G$1" x="170.18" y="35.56"/>
<instance part="GND8" gate="1" x="170.18" y="25.4"/>
<instance part="D10" gate="G$1" x="195.58" y="55.88" rot="R270"/>
<instance part="C8" gate="G$1" x="213.36" y="53.34"/>
<instance part="GND10" gate="1" x="213.36" y="40.64"/>
<instance part="D8" gate="G$1" x="172.72" y="88.9" rot="R180"/>
<instance part="C2" gate="G$1" x="96.52" y="127"/>
<instance part="GND4" gate="1" x="96.52" y="114.3"/>
<instance part="GND3" gate="1" x="73.66" y="114.3"/>
<instance part="D1" gate="G$1" x="30.48" y="137.16"/>
<instance part="D2" gate="G$1" x="30.48" y="127"/>
<instance part="D3" gate="G$1" x="50.8" y="137.16"/>
<instance part="D4" gate="G$1" x="50.8" y="127"/>
<instance part="GND1" gate="1" x="25.4" y="114.3"/>
<instance part="X1" gate="G$1" x="60.96" y="81.28"/>
<instance part="X2" gate="G$1" x="60.96" y="73.66"/>
<instance part="X3" gate="G$1" x="60.96" y="66.04"/>
<instance part="X4" gate="G$1" x="60.96" y="58.42"/>
<instance part="X5" gate="G$1" x="60.96" y="50.8"/>
<instance part="GND2" gate="1" x="55.88" y="50.8" rot="R270"/>
<instance part="LOGO1" gate="G$1" x="165.1" y="5.08"/>
<instance part="H1" gate="G$1" x="60.96" y="35.56"/>
<instance part="H2" gate="G$1" x="60.96" y="27.94"/>
</instances>
<busses>
</busses>
<nets>
<net name="N$1" class="0">
<segment>
<pinref part="Q1" gate="G$1" pin="D"/>
<pinref part="R1" gate="G$1" pin="2"/>
<wire x1="137.16" y1="137.16" x2="129.54" y2="137.16" width="0.1524" layer="91"/>
<wire x1="129.54" y1="137.16" x2="129.54" y2="132.08" width="0.1524" layer="91"/>
<wire x1="129.54" y1="137.16" x2="129.54" y2="162.56" width="0.1524" layer="91"/>
<junction x="129.54" y="137.16"/>
<pinref part="D7" gate="G$1" pin="C"/>
<wire x1="129.54" y1="162.56" x2="170.18" y2="162.56" width="0.1524" layer="91"/>
<wire x1="129.54" y1="137.16" x2="116.84" y2="137.16" width="0.1524" layer="91"/>
<wire x1="116.84" y1="137.16" x2="116.84" y2="63.5" width="0.1524" layer="91"/>
<pinref part="Q2" gate="G$1" pin="D"/>
<pinref part="R2" gate="G$1" pin="2"/>
<wire x1="137.16" y1="63.5" x2="129.54" y2="63.5" width="0.1524" layer="91"/>
<wire x1="129.54" y1="63.5" x2="129.54" y2="88.9" width="0.1524" layer="91"/>
<junction x="129.54" y="63.5"/>
<pinref part="D8" gate="G$1" pin="C"/>
<wire x1="129.54" y1="88.9" x2="170.18" y2="88.9" width="0.1524" layer="91"/>
<wire x1="116.84" y1="63.5" x2="129.54" y2="63.5" width="0.1524" layer="91"/>
<wire x1="129.54" y1="63.5" x2="129.54" y2="58.42" width="0.1524" layer="91"/>
<pinref part="C1" gate="G$1" pin="+"/>
<wire x1="116.84" y1="137.16" x2="96.52" y2="137.16" width="0.1524" layer="91"/>
<wire x1="96.52" y1="137.16" x2="73.66" y2="137.16" width="0.1524" layer="91"/>
<wire x1="73.66" y1="137.16" x2="73.66" y2="129.54" width="0.1524" layer="91"/>
<junction x="116.84" y="137.16"/>
<pinref part="C2" gate="G$1" pin="+"/>
<wire x1="96.52" y1="129.54" x2="96.52" y2="137.16" width="0.1524" layer="91"/>
<junction x="96.52" y="137.16"/>
<pinref part="D3" gate="G$1" pin="C"/>
<wire x1="53.34" y1="137.16" x2="58.42" y2="137.16" width="0.1524" layer="91"/>
<junction x="73.66" y="137.16"/>
<pinref part="D4" gate="G$1" pin="C"/>
<wire x1="58.42" y1="137.16" x2="73.66" y2="137.16" width="0.1524" layer="91"/>
<wire x1="53.34" y1="127" x2="58.42" y2="127" width="0.1524" layer="91"/>
<wire x1="58.42" y1="127" x2="58.42" y2="137.16" width="0.1524" layer="91"/>
<junction x="58.42" y="137.16"/>
</segment>
</net>
<net name="N$2" class="0">
<segment>
<pinref part="Q1" gate="G$1" pin="G"/>
<pinref part="R1" gate="G$1" pin="1"/>
<wire x1="142.24" y1="116.84" x2="142.24" y2="129.54" width="0.1524" layer="91"/>
<wire x1="129.54" y1="121.92" x2="129.54" y2="116.84" width="0.1524" layer="91"/>
<wire x1="129.54" y1="116.84" x2="142.24" y2="116.84" width="0.1524" layer="91"/>
<junction x="142.24" y="116.84"/>
<pinref part="D5" gate="G$1" pin="C"/>
<wire x1="142.24" y1="116.84" x2="154.94" y2="116.84" width="0.1524" layer="91"/>
<wire x1="154.94" y1="116.84" x2="154.94" y2="127" width="0.1524" layer="91"/>
<pinref part="C3" gate="G$1" pin="+"/>
<wire x1="129.54" y1="111.76" x2="129.54" y2="116.84" width="0.1524" layer="91"/>
<junction x="129.54" y="116.84"/>
</segment>
</net>
<net name="GND" class="0">
<segment>
<pinref part="C3" gate="G$1" pin="-"/>
<wire x1="129.54" y1="104.14" x2="129.54" y2="101.6" width="0.1524" layer="91"/>
<pinref part="GND5" gate="1" pin="GND"/>
</segment>
<segment>
<pinref part="C5" gate="G$1" pin="-"/>
<wire x1="170.18" y1="104.14" x2="170.18" y2="101.6" width="0.1524" layer="91"/>
<pinref part="GND7" gate="1" pin="GND"/>
</segment>
<segment>
<pinref part="C7" gate="G$1" pin="-"/>
<wire x1="213.36" y1="121.92" x2="213.36" y2="116.84" width="0.1524" layer="91"/>
<pinref part="GND9" gate="1" pin="GND"/>
</segment>
<segment>
<pinref part="C4" gate="G$1" pin="-"/>
<wire x1="129.54" y1="30.48" x2="129.54" y2="27.94" width="0.1524" layer="91"/>
<pinref part="GND6" gate="1" pin="GND"/>
</segment>
<segment>
<pinref part="C6" gate="G$1" pin="-"/>
<wire x1="170.18" y1="30.48" x2="170.18" y2="27.94" width="0.1524" layer="91"/>
<pinref part="GND8" gate="1" pin="GND"/>
</segment>
<segment>
<pinref part="C8" gate="G$1" pin="-"/>
<wire x1="213.36" y1="48.26" x2="213.36" y2="43.18" width="0.1524" layer="91"/>
<pinref part="GND10" gate="1" pin="GND"/>
</segment>
<segment>
<pinref part="C2" gate="G$1" pin="-"/>
<wire x1="96.52" y1="121.92" x2="96.52" y2="116.84" width="0.1524" layer="91"/>
<pinref part="GND4" gate="1" pin="GND"/>
</segment>
<segment>
<pinref part="C1" gate="G$1" pin="-"/>
<wire x1="73.66" y1="121.92" x2="73.66" y2="116.84" width="0.1524" layer="91"/>
<pinref part="GND3" gate="1" pin="GND"/>
</segment>
<segment>
<pinref part="D1" gate="G$1" pin="A"/>
<wire x1="27.94" y1="137.16" x2="25.4" y2="137.16" width="0.1524" layer="91"/>
<wire x1="25.4" y1="137.16" x2="25.4" y2="127" width="0.1524" layer="91"/>
<pinref part="D2" gate="G$1" pin="A"/>
<wire x1="25.4" y1="127" x2="25.4" y2="116.84" width="0.1524" layer="91"/>
<wire x1="27.94" y1="127" x2="25.4" y2="127" width="0.1524" layer="91"/>
<junction x="25.4" y="127"/>
<pinref part="GND1" gate="1" pin="GND"/>
</segment>
<segment>
<pinref part="X5" gate="G$1" pin="MOUNT"/>
<pinref part="GND2" gate="1" pin="GND"/>
</segment>
</net>
<net name="N$3" class="0">
<segment>
<pinref part="D5" gate="G$1" pin="A"/>
<wire x1="154.94" y1="132.08" x2="154.94" y2="137.16" width="0.1524" layer="91"/>
<pinref part="Q1" gate="G$1" pin="S"/>
<wire x1="154.94" y1="137.16" x2="147.32" y2="137.16" width="0.1524" layer="91"/>
<pinref part="Q3" gate="G$1" pin="D"/>
<pinref part="R3" gate="G$1" pin="2"/>
<wire x1="177.8" y1="137.16" x2="170.18" y2="137.16" width="0.1524" layer="91"/>
<wire x1="170.18" y1="137.16" x2="170.18" y2="132.08" width="0.1524" layer="91"/>
<wire x1="154.94" y1="137.16" x2="170.18" y2="137.16" width="0.1524" layer="91"/>
<junction x="154.94" y="137.16"/>
<junction x="170.18" y="137.16"/>
</segment>
</net>
<net name="N$5" class="0">
<segment>
<pinref part="Q3" gate="G$1" pin="G"/>
<pinref part="R3" gate="G$1" pin="1"/>
<wire x1="182.88" y1="116.84" x2="182.88" y2="129.54" width="0.1524" layer="91"/>
<wire x1="170.18" y1="121.92" x2="170.18" y2="116.84" width="0.1524" layer="91"/>
<wire x1="170.18" y1="116.84" x2="182.88" y2="116.84" width="0.1524" layer="91"/>
<junction x="182.88" y="116.84"/>
<pinref part="D9" gate="G$1" pin="C"/>
<wire x1="182.88" y1="116.84" x2="195.58" y2="116.84" width="0.1524" layer="91"/>
<wire x1="195.58" y1="116.84" x2="195.58" y2="127" width="0.1524" layer="91"/>
<pinref part="C5" gate="G$1" pin="+"/>
<wire x1="170.18" y1="111.76" x2="170.18" y2="116.84" width="0.1524" layer="91"/>
<junction x="170.18" y="116.84"/>
</segment>
</net>
<net name="HT1" class="0">
<segment>
<pinref part="D9" gate="G$1" pin="A"/>
<wire x1="195.58" y1="132.08" x2="195.58" y2="137.16" width="0.1524" layer="91"/>
<pinref part="Q3" gate="G$1" pin="S"/>
<wire x1="195.58" y1="137.16" x2="187.96" y2="137.16" width="0.1524" layer="91"/>
<pinref part="C7" gate="G$1" pin="+"/>
<wire x1="195.58" y1="137.16" x2="213.36" y2="137.16" width="0.1524" layer="91"/>
<wire x1="213.36" y1="137.16" x2="213.36" y2="129.54" width="0.1524" layer="91"/>
<junction x="195.58" y="137.16"/>
<wire x1="213.36" y1="137.16" x2="220.98" y2="137.16" width="0.1524" layer="91"/>
<junction x="213.36" y="137.16"/>
<label x="220.98" y="137.16" size="1.778" layer="95" xref="yes"/>
<pinref part="D7" gate="G$1" pin="A"/>
<wire x1="175.26" y1="162.56" x2="213.36" y2="162.56" width="0.1524" layer="91"/>
<wire x1="213.36" y1="162.56" x2="213.36" y2="137.16" width="0.1524" layer="91"/>
</segment>
<segment>
<pinref part="X3" gate="G$1" pin="MOUNT"/>
<wire x1="58.42" y1="66.04" x2="55.88" y2="66.04" width="0.1524" layer="91"/>
<label x="55.88" y="66.04" size="1.778" layer="95" rot="R180" xref="yes"/>
</segment>
</net>
<net name="N$6" class="0">
<segment>
<pinref part="Q2" gate="G$1" pin="G"/>
<pinref part="R2" gate="G$1" pin="1"/>
<wire x1="142.24" y1="43.18" x2="142.24" y2="55.88" width="0.1524" layer="91"/>
<wire x1="129.54" y1="48.26" x2="129.54" y2="43.18" width="0.1524" layer="91"/>
<wire x1="129.54" y1="43.18" x2="142.24" y2="43.18" width="0.1524" layer="91"/>
<junction x="142.24" y="43.18"/>
<pinref part="D6" gate="G$1" pin="C"/>
<wire x1="142.24" y1="43.18" x2="154.94" y2="43.18" width="0.1524" layer="91"/>
<wire x1="154.94" y1="43.18" x2="154.94" y2="53.34" width="0.1524" layer="91"/>
<pinref part="C4" gate="G$1" pin="+"/>
<wire x1="129.54" y1="38.1" x2="129.54" y2="43.18" width="0.1524" layer="91"/>
<junction x="129.54" y="43.18"/>
</segment>
</net>
<net name="N$7" class="0">
<segment>
<pinref part="D6" gate="G$1" pin="A"/>
<wire x1="154.94" y1="58.42" x2="154.94" y2="63.5" width="0.1524" layer="91"/>
<pinref part="Q2" gate="G$1" pin="S"/>
<wire x1="154.94" y1="63.5" x2="147.32" y2="63.5" width="0.1524" layer="91"/>
<pinref part="Q4" gate="G$1" pin="D"/>
<pinref part="R4" gate="G$1" pin="2"/>
<wire x1="177.8" y1="63.5" x2="170.18" y2="63.5" width="0.1524" layer="91"/>
<wire x1="170.18" y1="63.5" x2="170.18" y2="58.42" width="0.1524" layer="91"/>
<wire x1="154.94" y1="63.5" x2="170.18" y2="63.5" width="0.1524" layer="91"/>
<junction x="154.94" y="63.5"/>
<junction x="170.18" y="63.5"/>
</segment>
</net>
<net name="N$8" class="0">
<segment>
<pinref part="Q4" gate="G$1" pin="G"/>
<pinref part="R4" gate="G$1" pin="1"/>
<wire x1="182.88" y1="43.18" x2="182.88" y2="55.88" width="0.1524" layer="91"/>
<wire x1="170.18" y1="48.26" x2="170.18" y2="43.18" width="0.1524" layer="91"/>
<wire x1="170.18" y1="43.18" x2="182.88" y2="43.18" width="0.1524" layer="91"/>
<junction x="182.88" y="43.18"/>
<pinref part="D10" gate="G$1" pin="C"/>
<wire x1="182.88" y1="43.18" x2="195.58" y2="43.18" width="0.1524" layer="91"/>
<wire x1="195.58" y1="43.18" x2="195.58" y2="53.34" width="0.1524" layer="91"/>
<pinref part="C6" gate="G$1" pin="+"/>
<wire x1="170.18" y1="38.1" x2="170.18" y2="43.18" width="0.1524" layer="91"/>
<junction x="170.18" y="43.18"/>
</segment>
</net>
<net name="HT2" class="0">
<segment>
<pinref part="D10" gate="G$1" pin="A"/>
<wire x1="195.58" y1="58.42" x2="195.58" y2="63.5" width="0.1524" layer="91"/>
<pinref part="Q4" gate="G$1" pin="S"/>
<wire x1="195.58" y1="63.5" x2="187.96" y2="63.5" width="0.1524" layer="91"/>
<pinref part="C8" gate="G$1" pin="+"/>
<wire x1="195.58" y1="63.5" x2="213.36" y2="63.5" width="0.1524" layer="91"/>
<wire x1="213.36" y1="63.5" x2="213.36" y2="55.88" width="0.1524" layer="91"/>
<junction x="195.58" y="63.5"/>
<wire x1="213.36" y1="63.5" x2="220.98" y2="63.5" width="0.1524" layer="91"/>
<junction x="213.36" y="63.5"/>
<label x="220.98" y="63.5" size="1.778" layer="95" xref="yes"/>
<pinref part="D8" gate="G$1" pin="A"/>
<wire x1="175.26" y1="88.9" x2="213.36" y2="88.9" width="0.1524" layer="91"/>
<wire x1="213.36" y1="88.9" x2="213.36" y2="63.5" width="0.1524" layer="91"/>
</segment>
<segment>
<pinref part="X4" gate="G$1" pin="MOUNT"/>
<wire x1="58.42" y1="58.42" x2="55.88" y2="58.42" width="0.1524" layer="91"/>
<label x="55.88" y="58.42" size="1.778" layer="95" rot="R180" xref="yes"/>
</segment>
</net>
<net name="TR1" class="0">
<segment>
<pinref part="D1" gate="G$1" pin="C"/>
<pinref part="D3" gate="G$1" pin="A"/>
<wire x1="33.02" y1="137.16" x2="40.64" y2="137.16" width="0.1524" layer="91"/>
<wire x1="40.64" y1="137.16" x2="48.26" y2="137.16" width="0.1524" layer="91"/>
<wire x1="40.64" y1="137.16" x2="40.64" y2="144.78" width="0.1524" layer="91"/>
<junction x="40.64" y="137.16"/>
<label x="40.64" y="144.78" size="1.778" layer="95" rot="R90" xref="yes"/>
</segment>
<segment>
<pinref part="X1" gate="G$1" pin="MOUNT"/>
<wire x1="58.42" y1="81.28" x2="55.88" y2="81.28" width="0.1524" layer="91"/>
<label x="55.88" y="81.28" size="1.778" layer="95" rot="R180" xref="yes"/>
</segment>
</net>
<net name="TR2" class="0">
<segment>
<pinref part="D2" gate="G$1" pin="C"/>
<pinref part="D4" gate="G$1" pin="A"/>
<wire x1="33.02" y1="127" x2="40.64" y2="127" width="0.1524" layer="91"/>
<wire x1="40.64" y1="127" x2="48.26" y2="127" width="0.1524" layer="91"/>
<wire x1="40.64" y1="127" x2="40.64" y2="119.38" width="0.1524" layer="91"/>
<junction x="40.64" y="127"/>
<label x="40.64" y="119.38" size="1.778" layer="95" rot="R270" xref="yes"/>
</segment>
<segment>
<pinref part="X2" gate="G$1" pin="MOUNT"/>
<wire x1="58.42" y1="73.66" x2="55.88" y2="73.66" width="0.1524" layer="91"/>
<label x="55.88" y="73.66" size="1.778" layer="95" rot="R180" xref="yes"/>
</segment>
</net>
</nets>
</sheet>
</sheets>
</schematic>
</drawing>
</eagle>
